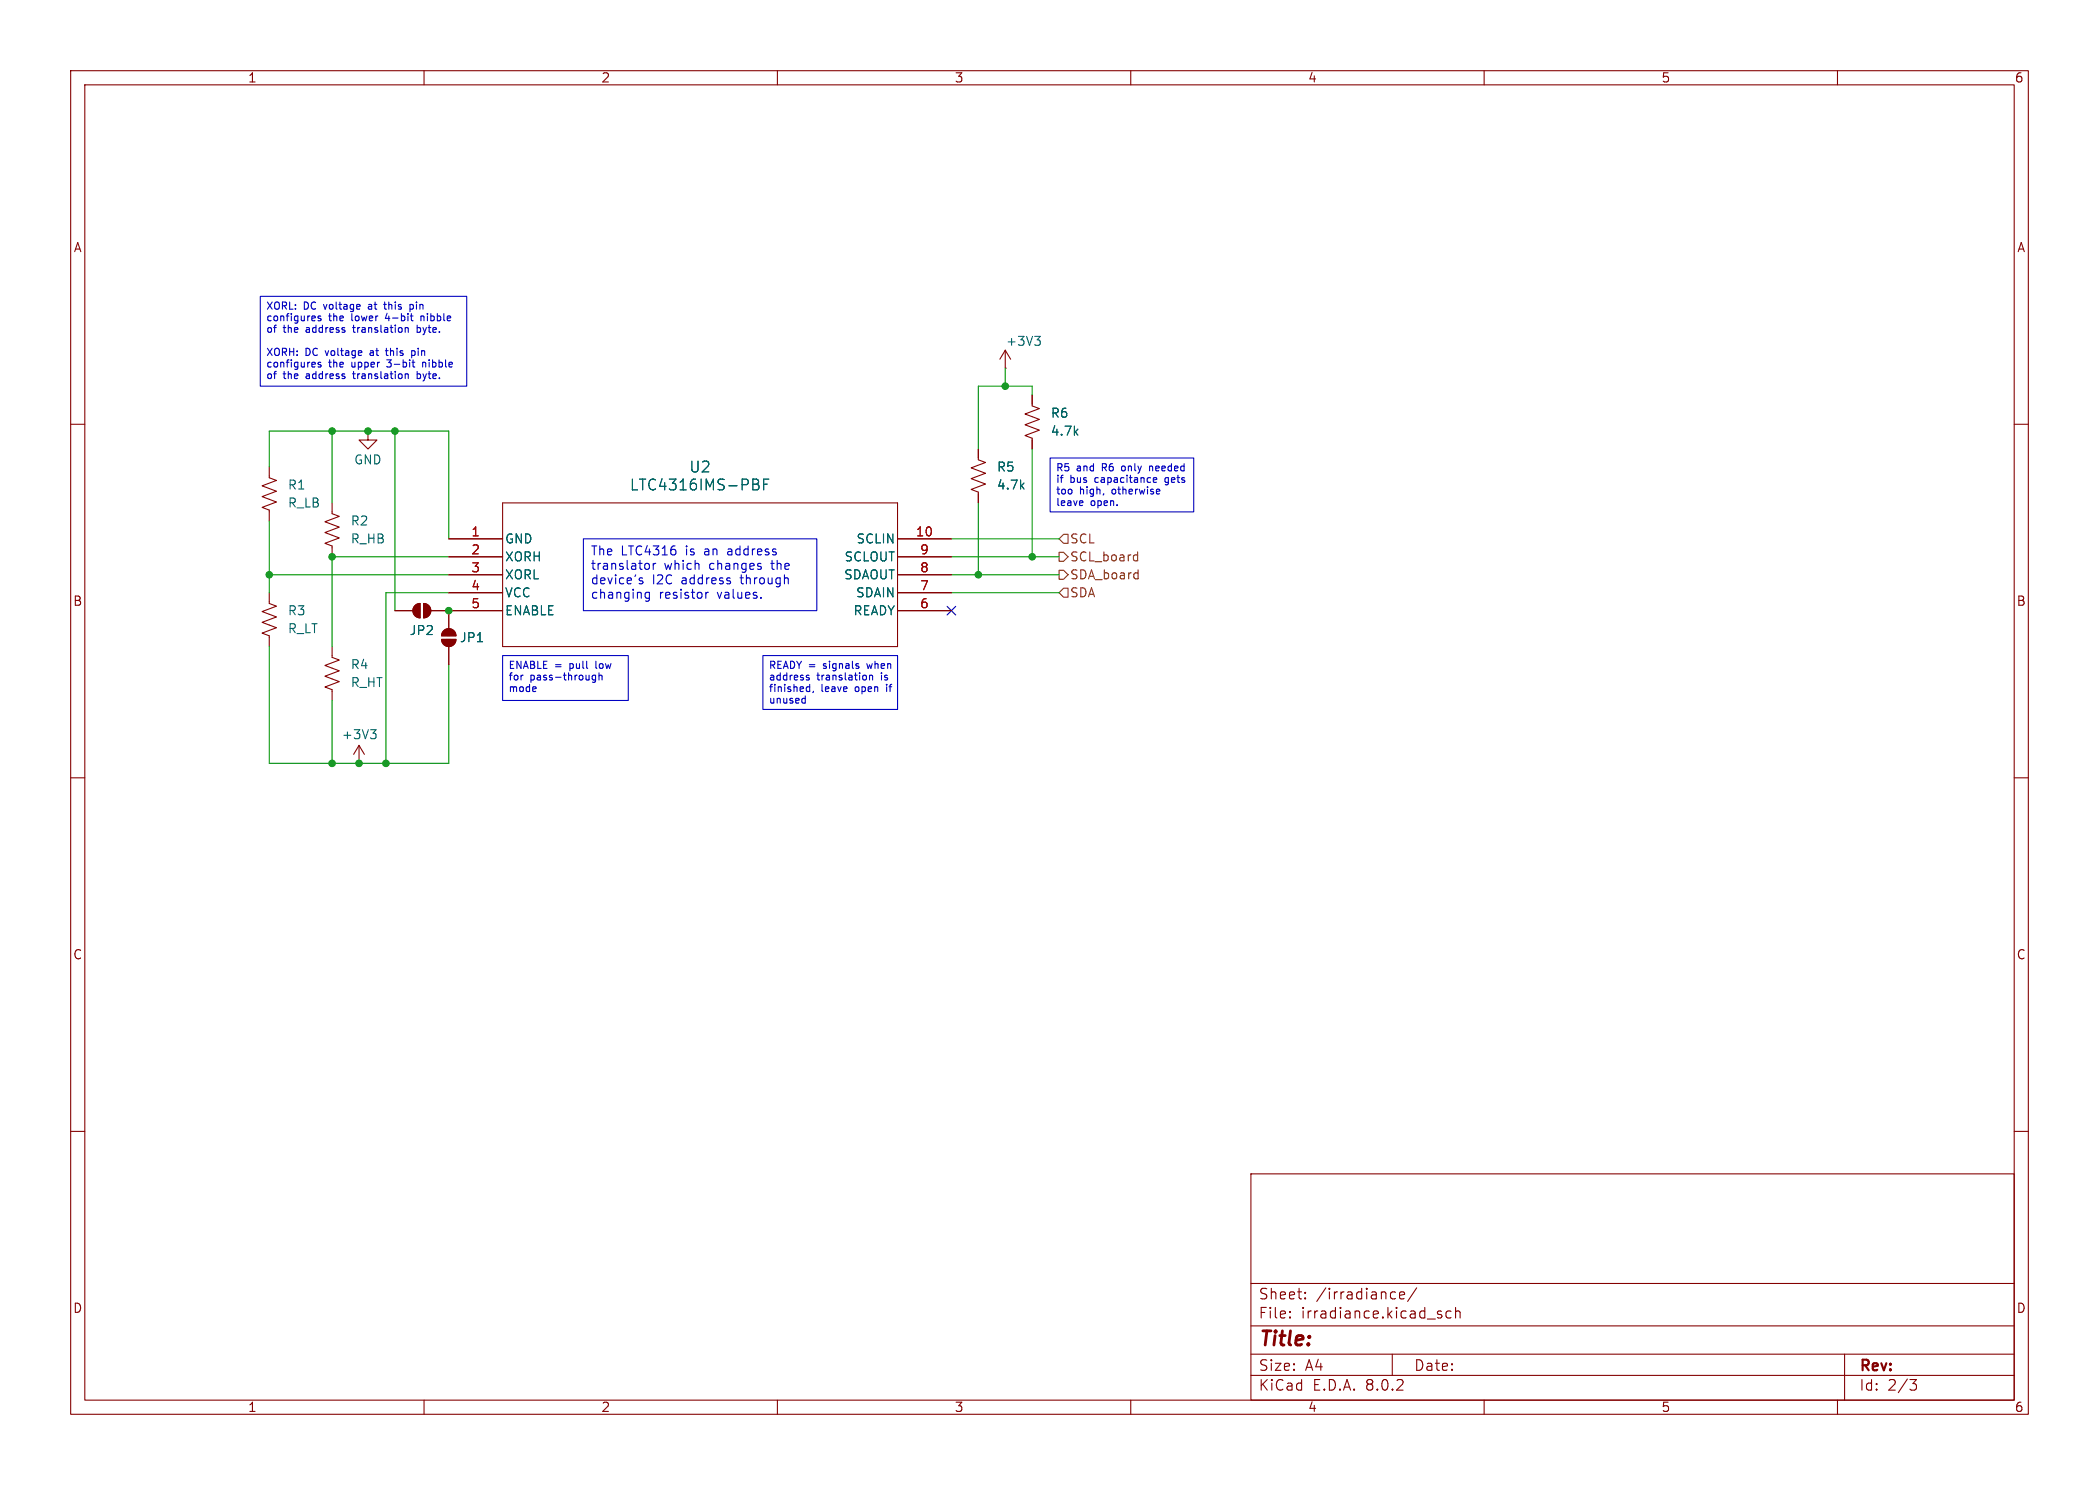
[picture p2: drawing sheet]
<svg xmlns="http://www.w3.org/2000/svg" width="297mm" height="210mm" viewBox="0 0 297 210" stroke-linecap="round" stroke-linejoin="round" font-family="sans-serif">
<g fill="none" stroke="#840000" stroke-width=".15">
<path d="M10 10h277v190h-277zM12 12h273v186h-273zM60 10v2M110 10v2M160 10v2M210 10v2M260 10v2M10 60h2M142.2 52.1h.1M142.2 49.5l-.7 1.3M142.2 49.5v2.6M142.2 49.5l.8 1.3"/>
<path d="M146 55.9v1.5l1.1 .4-2.1 .7 2.1 .8-2.1 .8 2.1 .7-2.1 .8 1 .4v1.5M285 60h2M38.1 66v1.6l1 .3-2 .8 2 .8-2 .7 2 .8-2 .8 1 .3v1.6M47 71.1v1.5l1 .4-2 .8 2 .7-2 .8 2 .8-2 .7 1 .4v1.5M52.1 61v1.2h1.2l-1.2 1.3-1.3-1.3h1.3M52.1 61h.1M63.5 76.2h7.6M63.5 78.7h7.6M71.1 71.1h55.9v20.3h-55.9zM127 76.2h7.6M127 78.7h7.6M138.4 63.5v1.5l1 .4-2 .8 2 .7-2 .8 2 .8-2 .7 1 .4v1.5"/>
<path d="M38.1 83.8v1.5l1 .4-2 .8 2 .7-2 .8 2 .8-2 .7 1 .4v1.5M47 91.4v1.6l1 .3-2 .8 2 .8-2 .7 2 .8-2 .8 1 .3v1.6M55.9 86.4h2.5M58.7 85.6l.4-.2 .3-.1v2.1a1.02 1.02 0 0 1-.9-.7 1.02 1.02 0 0 1 .2-1.1zM59.9 85.3a1.02 1.02 0 0 1 1.1 1.1 1.02 1.02 0 0 1-1.1 1zM61 86.4h10.1M62.5 90.4h2a1.02 1.02 0 0 1-1 1 1.02 1.02 0 0 1-1-1zM62.8 89.2a1.02 1.02 0 0 1 1.1-.2 1.02 1.02 0 0 1 .6 .9h-2l.1-.4zM63.5 81.3h7.6M63.5 83.8h7.6M63.5 86.4v2.5M63.5 91.4v2.6"/>
<path d="M127 81.3h7.6M127 83.8h7.6M127 86.4h7.6M10 110h2M50.8 108h.1M50.8 105.4l-.8 1.3M50.8 105.4v2.6M50.8 105.4l.8 1.3M285 110h2M10 160h2M285 160h2M177 166h108v32h-108z"/>
<path d="M60 198v2M110 198v2M160 198v2M177 194.5h108M177 191.5h108M177 187.5h108M177 181.5h108M182.5 186.3h.1l-.1 .1M182.5 186.3v.1M182.5 185.5v.1M182.5 185.5h.1l-.1 .1M184.7 183.6v.1"/>
<path d="M184.7 183.6h-.1l.1 .1M184.7 182.8v.1M184.7 182.8h-.1l.1 .1M197 191.5v3M197.3 182.7l.2 .1M197.5 183.6l-.2 .1M198 183.2l.7-.1v-.3l-.5-.1-.2 .2 .1 .7 .1 .1 .5-.1M200.5 182.1l-1.3 2M203.6 185.9l.4 .1v.2l-.2 .2h-.3M203.6 185.4l.4 .1M205.3 185.5l-.4-.1-.3 .3v.4l.1 .2 .2 .1 .4-.1M206 185.5a.37 .37 0 0 1 .6 .1v.8"/>
<path d="M206 184.9v1.5M210 198v2M260 198v2M261 191.5v6.5M270.2 195.1h1l-.5 .6a.41 .41 0 0 1 .5 .3v.3l-.2 .2-.5 .1"/>
</g>
<path d="M146.4 47.6h.8l-.4 .5M146.9 48.1l.3 .2v.3l-.3 .2M107 67.8h.2a.36 .36 0 0 1 .1 .4 .36 .36 0 0 1-.3 .3 .41 .41 0 0 1 .4 .3 .41 .41 0 0 1-.3 .5h-.6M108.1 68.5h.5M108.8 67.8h-.7v1.5M52.4 103.2h.8l-.4 .5M53 103.7l.2 .2v.3l-.2 .3" fill="none" stroke="#006464" stroke-width=".15"/>
<g fill="#840000" stroke="#840000" stroke-width=".15">
<path d="M59.9 85.3a1.02 1.02 0 0 1 1.1 1.1 1.02 1.02 0 0 1-1.1 1z"/>
<path d="M58.7 85.6l.4-.2 .3-.1v2.1a1.02 1.02 0 0 1-.9-.7 1.02 1.02 0 0 1 .2-1.1z"/>
<path d="M62.8 89.2a1.02 1.02 0 0 1 1.1-.2 1.02 1.02 0 0 1 .6 .9h-2l.1-.4z"/>
<path d="M62.5 90.4h2a1.02 1.02 0 0 1-1 1 1.02 1.02 0 0 1-1-1z"/>
</g>
<path d="M149.9 78.1h.6l.6 .6-.6 .7h-.6zM150.5 75.6h.6v1.2h-.6l-.6-.6zM160.6 78.5h.4M161 78v1.3M161 79.3h-.4M149.9 80.6h.6l.6 .7-.6 .6h-.6zM150.5 83.2h.6v1.3h-.6l-.6-.7zM160.9 81l.1 .1M161 80.6v1.3M161 81.8l-.1 .1" fill="none" stroke="#725600" stroke-width=".15"/>
<g fill="none" stroke="#0000c2" stroke-width=".15">
<path d="M36.8 41.9h29.2v12.7h-29.2zM44.6 44.7v.2l-.5 .1M44.6 51.3v.2l-.5 .1M45.4 44.7h-.3l-.1 .1v.2l.4 .1v.2h-.4M45.4 51.3l-.3-.1-.1 .2v.1l.4 .1v.3h-.4M49.9 46.3h.4M52.2 43.4v.3M52.4 49.9v.3M54.3 43.1h.4M54.4 42.7v.9l.3 .1M54.5 49.6h.4M54.7 49.3v.8l.2 .2"/>
<path d="M54.7 50.9h.7M54.7 51.8l.2 .1M54.8 44.3l-.3 .7h.7M57.3 46.4l.2-.1 .2 .1 .1 .6M57.3 53l.2-.1h.2l.1 .6M58 43.1h.3l.2 .1-.1 .5h-.4M58 43.1v1M58.1 44.7h.3M58.2 45.2l.2 .2M58.3 49.6h.2l.2 .2-.1 .4h-.3M58.3 49.6v1M58.3 51.2h.4"/>
<path d="M58.4 51.8l.3 .1M59 46v1M59 52.5v1M59 47h.3M59 53.5h.3M59.3 46.3l-.3 .1M59.3 52.9h-.3M59.6 44.7v.7M59.8 51.2v.7M82.5 76.2h33.1v10.2h-33.1zM91.5 79.7h.3l.1 .2-.1 .5-.3 .1M92.4 79.7v.8"/>
<path d="M92.8 79.7h-.2l-.2 .2M148.6 64.8h20.3v7.6h-20.3zM153.2 71.4l-.1 .1M153.2 71.1l-.5 .1M158.7 66v.5M162.7 65.9v.7M163 65.9l-.3 .1M163.2 67.9l.5-.1-.1-.2-.3-.1-.1 .2v.5h.4M164 69.2l.1 .2-.5 .1M164.1 69.8l-.1 .1M164.9 67.6v.5M71.1 92.7h17.8v6.4h-17.8z"/>
<path d="M84.3 95.5v.8l-.2 .2h-.3M84.3 95.5h-.3l-.2 .2 .1 .4h.4M84.3 93.5l.1 1M84.8 95.6l.1-.1h.2l.1 .7M84.8 95.1v1.1M90.9 81.8l-.3-.1-.2 .2 .1 .2 .4 .1v.3h-.5M91.9 83.8v1l-.3 .2h-.3M91.9 83.8h-.4l-.2 .2v.4l.1 .1h.5M99.9 83.8v.8M100.2 83.8h-.2l-.1 .2M107.7 80.2v.3M107.7 84.5v.1"/>
<path d="M107.9 92.7h19.1v7.6h-19.1zM113.9 98.4v1M113.9 99.4h-.2M114.1 95.8l.4 .2v.1l-.3 .1M114.1 95.5h.4M114.3 97.1l.3 .1M114.6 96.8v1M114.6 97.8h-.3M115.1 97.8l-.1 .1M122.6 95.6v.5M122.6 93.9l.2 .6M123 95.6l.2-.1h.2l.1 .7"/>
<path d="M123 95.5v.7M125.5 97.1v.7"/>
</g>
<g fill="none" stroke="#009600" stroke-width=".15">
<path d="M142.2 52.1v2.5M146 55.9v-1.3h-7.6v8.9M38.1 66v-5h25.4v15.2M38.1 73.7v10.1M47 61v10.1M55.9 61v25.4M63.5 78.7h-16.5v12.7M134.6 78.7h15.3M134.6 76.2h15.3M138.4 71.1v10.2M146 63.5v15.2M38.1 91.4v16.6h25.4v-14"/>
<path d="M38.1 81.3h25.4M47 99.1v8.9M63.5 83.8h-8.9v24.2M134.6 83.8h15.3M134.6 81.3h15.3"/>
</g>
<path d="M134 85.8l1.2 1.2M135.2 85.8l-1.2 1.2" fill="none" stroke="#000084" stroke-width=".15"/>
<g fill="#009600" stroke="#009600" stroke-width=".15">
<circle cx="47" cy="61" r=".46"/>
<circle cx="63.5" cy="86.4" r=".46"/>
<circle cx="47" cy="108" r=".46"/>
<circle cx="52.1" cy="61" r=".46"/>
<circle cx="38.1" cy="81.3" r=".46"/>
<circle cx="47" cy="78.7" r=".46"/>
<circle cx="55.9" cy="61" r=".46"/>
<circle cx="54.6" cy="108" r=".46"/>
<circle cx="50.8" cy="108" r=".46"/>
<circle cx="142.2" cy="54.6" r=".46"/>
<circle cx="146" cy="78.7" r=".46"/>
<circle cx="138.4" cy="81.3" r=".46"/>
</g>
<text font-size="2.8" fill="#840000" x="178" y="190.9">Title:</text>
<g font-size="2.1" fill="#006464">
<text x="89" y="69.6">LTC4316IMS-PBF</text>
<text x="97.5" y="67">U2</text>
</g>
<g font-size="2.1" fill="#840000">
<text x="178" y="184">Sheet:</text>
<text x="186.2" y="184">/irradiance/</text>
<text x="178" y="186.7">File:</text>
<text x="184.1" y="186.7">irradiance.kicad_sch</text>
<text x="178" y="196.9">KiCad</text>
<text x="178" y="194.1">Size:</text>
<text x="184.7" y="194.1">A4</text>
<text x="185.7" y="196.9">E.D.A.</text>
<text x="193.3" y="196.9">8.0.2</text>
<text x="200" y="194.1">Date:</text>
<text x="263" y="194.3">Rev:</text>
<text x="263" y="196.9">Id:</text>
<text x="267.1" y="196.9">2/3</text>
</g>
<g font-size="1.8" fill="#840000">
<text x="35" y="11.9">1</text>
<text x="85" y="11.9">2</text>
<text x="135" y="11.9">3</text>
<text x="185" y="11.9">4</text>
<text x="235" y="11.9">5</text>
<text x="285" y="11.9">6</text>
<text x="10.3" y="35.9">A</text>
<text x="285.3" y="35.9">A</text>
<text x="10.3" y="85.9">B</text>
<text x="285.3" y="85.9">B</text>
<text x="10.3" y="135.9">C</text>
<text x="285.3" y="135.9">C</text>
<text x="10.3" y="185.9">D</text>
<text x="285.3" y="185.9">D</text>
<text x="35" y="199.9">1</text>
<text x="85" y="199.9">2</text>
<text x="135" y="199.9">3</text>
<text x="185" y="199.9">4</text>
<text x="235" y="199.9">5</text>
<text x="285" y="199.9">6</text>
</g>
<g font-size="1.8" fill="#006464">
<text x="142.2" y="49.1">+3V3</text>
<text x="148.6" y="59.3">R6</text>
<text x="50" y="65.9">GND</text>
<text x="148.6" y="61.8">4.7k</text>
<text x="40.6" y="69.4">R1</text>
<text x="40.6" y="72">R_LB</text>
<text x="141" y="66.9">R5</text>
<text x="141" y="69.4">4.7k</text>
<text x="49.5" y="74.5">R2</text>
<text x="49.5" y="77.1">R_HB</text>
<text x="71.4" y="77.1">GND</text>
<text x="121.1" y="77.1">SCLIN</text>
<text x="71.4" y="79.6">XORH</text>
<text x="71.4" y="82.1">XORL</text>
<text x="119.3" y="82.1">SDAOUT</text>
<text x="119.4" y="79.6">SCLOUT</text>
<text x="40.6" y="87.2">R3</text>
<text x="40.6" y="89.8">R_LT</text>
<text x="71.4" y="84.7">VCC</text>
<text x="71.4" y="87.2">ENABLE</text>
<text x="120.7" y="87.2">READY</text>
<text x="121" y="84.7">SDAIN</text>
<text x="49.5" y="94.8">R4</text>
<text x="57.9" y="90">JP2</text>
<text x="65" y="91">JP1</text>
<text x="49.5" y="97.4">R_HT</text>
<text x="48.3" y="104.7">+3V3</text>
</g>
<g font-size="1.8" fill="#a90000">
<text x="66.6" y="75.9">1</text>
<text x="129.5" y="75.9">10</text>
<text x="66.6" y="78.5">2</text>
<text x="66.6" y="81">3</text>
<text x="66.6" y="83.6">4</text>
<text x="130.1" y="83.6">7</text>
<text x="130.1" y="81">8</text>
<text x="130.1" y="78.5">9</text>
<text x="66.6" y="86.1">5</text>
<text x="130.1" y="86.1">6</text>
</g>
<g font-size="1.8" fill="#725600">
<text x="151.3" y="77.1">SCL</text>
<text x="151.3" y="79.6">SCL_board</text>
<text x="151.3" y="82.1">SDA_board</text>
<text x="151.3" y="84.7">SDA</text>
</g>
<g font-size="1.8" fill="#0000c2">
<text x="83.5" y="78.9">The</text>
<text x="83.5" y="80.9">translator</text>
<text x="83.5" y="83">device's</text>
<text x="87.9" y="78.9">LTC4316</text>
<text x="92.3" y="83">I2C</text>
<text x="94" y="80.9">which</text>
<text x="96.5" y="83">address</text>
<text x="97.2" y="78.9">is</text>
<text x="100" y="78.9">an</text>
<text x="100.5" y="80.9">changes</text>
<text x="103.4" y="78.9">address</text>
<text x="105.1" y="83">through</text>
<text x="109.5" y="80.9">the</text>
<text x="83.5" y="85">changing</text>
<text x="93.3" y="85">resistor</text>
<text x="101.6" y="85">values.</text>
</g>
<g font-size="1.4" fill="#0000c2">
<text x="37.6" y="44.1">XORL:</text>
<text x="37.6" y="45.8">configures</text>
<text x="37.6" y="47.4">of</text>
<text x="40.1" y="47.4">the</text>
<text x="43" y="44.1">DC</text>
<text x="43.5" y="47.4">address</text>
<text x="46" y="44.1">voltage</text>
<text x="46.6" y="45.8">the</text>
<text x="50" y="45.8">lower</text>
<text x="50.4" y="47.4">translation</text>
<text x="52.6" y="44.1">at</text>
<text x="55" y="45.8">4-bit</text>
<text x="55.1" y="44.1">this</text>
<text x="58.9" y="44.1">pin</text>
<text x="59.7" y="47.4">byte.</text>
<text x="60.2" y="45.8">nibble</text>
<text x="37.6" y="50.7">XORH:</text>
<text x="37.6" y="52.3">configures</text>
<text x="37.6" y="54">of</text>
<text x="40.1" y="54">the</text>
<text x="43.2" y="50.7">DC</text>
<text x="43.5" y="54">address</text>
<text x="46.3" y="50.7">voltage</text>
<text x="46.6" y="52.3">the</text>
<text x="50" y="52.3">upper</text>
<text x="50.4" y="54">translation</text>
<text x="52.8" y="50.7">at</text>
<text x="55.2" y="52.3">3-bit</text>
<text x="55.3" y="50.7">this</text>
<text x="59.2" y="50.7">pin</text>
<text x="59.7" y="54">byte.</text>
<text x="60.5" y="52.3">nibble</text>
<text x="149.4" y="67">R5</text>
<text x="149.4" y="68.6">if</text>
<text x="149.4" y="70.3">too</text>
<text x="149.4" y="71.9">leave</text>
<text x="151.4" y="68.6">bus</text>
<text x="152.4" y="67">and</text>
<text x="152.8" y="70.3">high,</text>
<text x="154.3" y="71.9">open.</text>
<text x="155.1" y="68.6">capacitance</text>
<text x="156.1" y="67">R6</text>
<text x="157.6" y="70.3">otherwise</text>
<text x="159.2" y="67">only</text>
<text x="163.3" y="67">needed</text>
<text x="165.3" y="68.6">gets</text>
<text x="71.9" y="94.9">ENABLE</text>
<text x="78.5" y="94.9">=</text>
<text x="80.8" y="94.9">pull</text>
<text x="84.7" y="94.9">low</text>
<text x="108.7" y="94.9">READY =</text>
<text x="116.7" y="94.9">signals</text>
<text x="123.2" y="94.9">when</text>
<text x="71.9" y="96.6">for</text>
<text x="71.9" y="98.2">mode</text>
<text x="75" y="96.6">pass-through</text>
<text x="108.7" y="96.6">address</text>
<text x="108.7" y="98.2">finished,</text>
<text x="108.7" y="99.9">unused</text>
<text x="115.6" y="96.6">translation</text>
<text x="116.2" y="98.2">leave</text>
<text x="121.2" y="98.2">open</text>
<text x="124.9" y="96.6">is</text>
<text x="125.9" y="98.2">if</text>
</g>
</svg>
